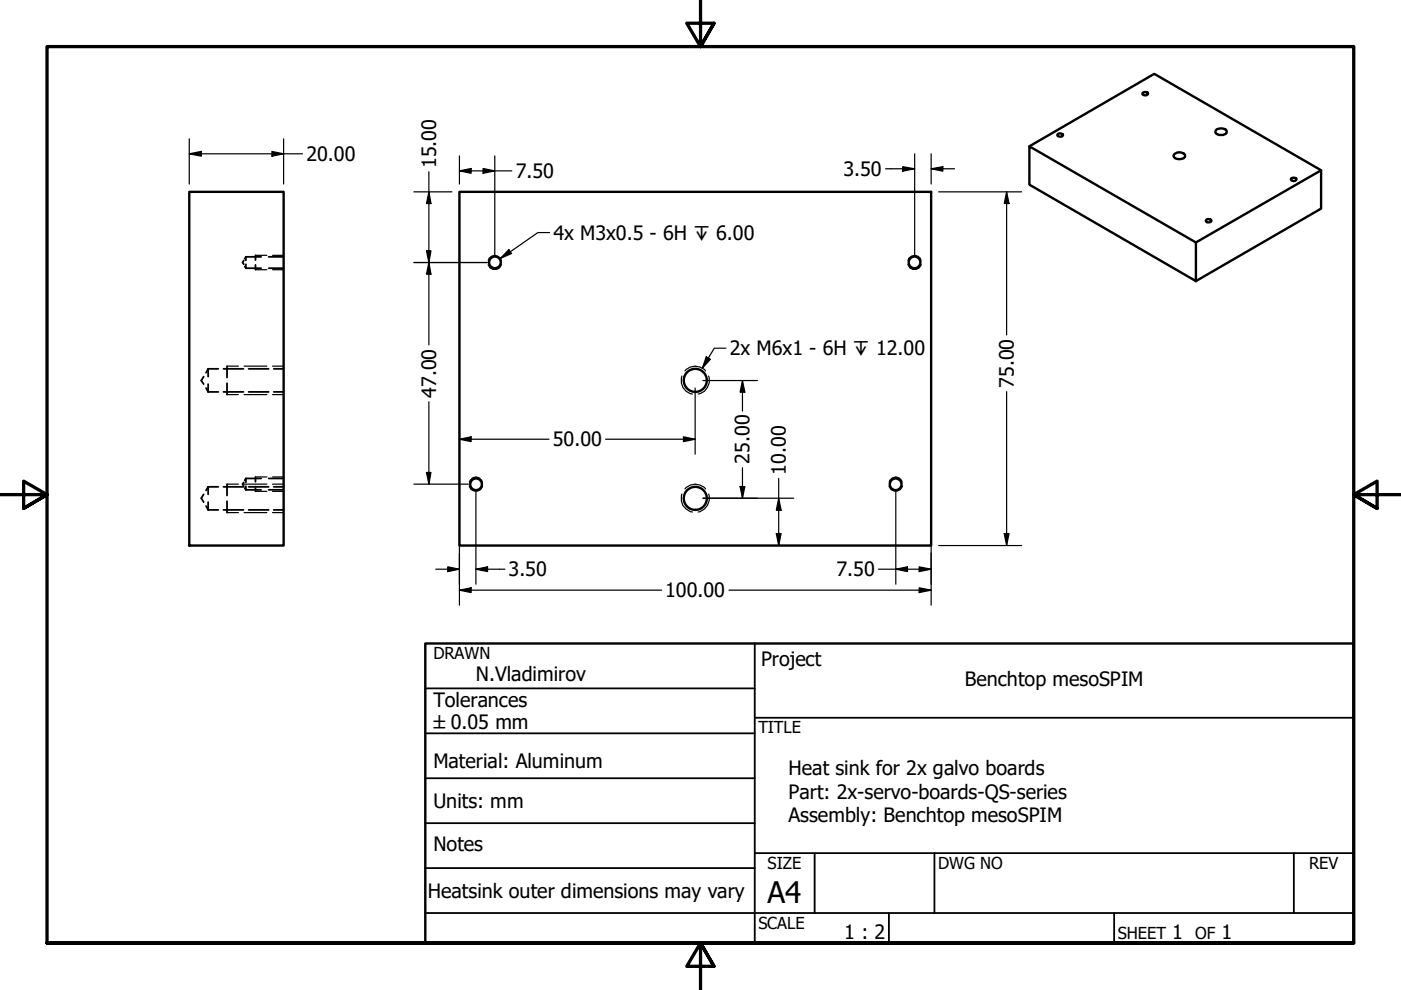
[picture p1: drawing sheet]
<svg xmlns="http://www.w3.org/2000/svg" width="297mm" height="210mm" viewBox="0 0 297 210" stroke-linecap="round" stroke-linejoin="round" font-family="sans-serif">
<!-- layer: Visible (ANSI) -->
<g fill="none" stroke="#000" stroke-width=".51">
<path d="M242.3 19.7a.68 .68 0 0 1 1.1 .3 .74 .74 0 0 1-1.2-.2zM218.2 31l35.4 20.4v8.2l-35.4-20.4zM218.2 31l26.5-15.3 35.4 20.4v8.1l-26.5 15.4M224.3 28.4a.68 .68 0 0 1 1.1 .3 .74 .74 0 0 1-1.2-.1zM248.9 32.7a1.69 1.69 0 0 1 2.3 0l.1 .4a1.47 1.47 0 0 1-2.4 .2l-.1-.2zM257.7 27.7a1.69 1.69 0 0 1 2.3 0l.1 .2a.97 .97 0 0 1-1.2 .7 .86 .86 0 0 1-1.2-.9zM273.7 37.8a.94 .94 0 0 1 1.2 .1 .65 .65 0 0 1-.6 .5 .65 .65 0 0 1-.6-.4zM280.1 36.1l-26.5 15.3M40.1 40.7h20v75h-20zM97.4 40.7h100v75h-100zM255.8 46.6a.86 .86 0 0 1 1.1 .1 .65 .65 0 0 1-.6 .5 .65 .65 0 0 1-.6-.4z"/>
<circle cx="104.9" cy="55.6" r="1.24"/>
<circle cx="193.9" cy="55.6" r="1.24"/>
<circle cx="147.4" cy="80.6" r="2.44"/>
<circle cx="100.9" cy="102.7" r="1.24"/>
<circle cx="147.4" cy="105.7" r="2.44"/>
<circle cx="189.9" cy="102.7" r="1.24"/>
</g>
<!-- layer: Hidden (ANSI) -->
<g fill="none" stroke="#000" stroke-width=".38">
<path d="M51.7 55.2l-.3 .5 .3 .3M51.9 56.5l.2 .4M52.1 54.5v.7M52.1 56v.9M52.1 54.5l-.2 .3M52.1 54.5h3.3M52.1 56.9h3.3M54.2 54.1v1.1M54.2 56.2v1M57 54.5h3.1M57 56.9h3.1M43.2 79.9l-.5 .8 .5 .7"/>
<path d="M44.1 78.2v1.7M44.1 78.2l-.4 .8M44.1 78.2h2.2M47.4 78.2h4.2M48.1 77.6v2.4M52.7 78.2h4.3M58 78.2h2.1M43.7 82.3l.4 .8M44.1 81.4v1.7M44.1 83.1h2.2M47.4 83.1h4.2M48.1 81.3v2.4"/>
<path d="M52.7 83.1h4.3M58 83.1h2.1M43.2 104.8l-.5 .8 .5 .9M43.7 107.3l.4 .8M44.1 103.2v1.6M44.1 106.5v1.6M44.1 103.2l-.4 .8M44.1 103.2h2.2M44.1 108.1h2.2M47.4 103.2h4.2M47.4 108.1h4.2M48.1 102.7v2.4"/>
<path d="M48.1 106.3v2.4M51.7 102.3l-.3 .4 .3 .4M51.9 103.5l.2 .4M52.1 101.4v.9M52.1 103.1v.8M52.1 101.4l-.2 .4M52.1 101.4h3.3M52.1 103.9h3.3M52.7 103.2h4.3M52.7 108.1h4.3M54.2 101.1v1M54.2 103.2v1"/>
<path d="M57 101.4h3.1M57 103.9h3.1M58 103.2h2.1M58 108.1h2.1"/>
</g>
<!-- layer: Hidden Narrow (ANSI) -->
<g fill="none" stroke="#000" stroke-width=".25">
<path d="M54.2 54.1h2.4M54.2 57.2h2.4M57.8 54.1h2.3M57.8 57.2h2.3M103.5 55.2a1.44 1.44 0 0 1 1.4-1.1 1.44 1.44 0 0 1 1.4 1.1M103.5 56.1a1.45 1.45 0 0 0 1.4 1.1 1.45 1.45 0 0 0 1.4-1.1M192.5 56.1a1.49 1.49 0 0 0 1.4 1.1 1.49 1.49 0 0 0 1.4-1.1M192.5 55.2a1.4 1.4 0 0 1 1.4-1.1 1.4 1.4 0 0 1 1.4 1.1M48.1 77.6h2.4M51.8 77.6h4.8M57.8 77.6h2.3M144.6 79.7a2.84 2.84 0 0 0 2.2 3.8"/>
<path d="M145.2 78.6a2.87 2.87 0 0 1 4.4 0M150.2 79.7a2.94 2.94 0 0 1-2.2 3.8M48.1 83.7h2.4M51.8 83.7h4.8M57.8 83.7h2.3M48.1 102.7h2.4M48.1 108.7h2.4M51.8 102.7h4.8M51.8 108.7h4.8M54.2 101.1h2.4M54.2 104.2h2.4M57.8 102.7h2.3"/>
<path d="M57.8 108.7h2.3M57.8 101.1h2.3M57.8 104.2h2.3M99.5 102.2a1.44 1.44 0 0 1 1.4-1.1 1.44 1.44 0 0 1 1.4 1.1M99.5 103.1a1.45 1.45 0 0 0 1.4 1.1 1.45 1.45 0 0 0 1.4-1.1M144.6 104.7a2.84 2.84 0 0 0 2.2 3.9M145.2 103.7a2.87 2.87 0 0 1 4.4 0M150.2 104.7a2.94 2.94 0 0 1-2.2 3.9M188.5 103.1a1.49 1.49 0 0 0 1.4 1.1 1.49 1.49 0 0 0 1.4-1.1M188.5 102.2a1.4 1.4 0 0 1 1.4-1.1 1.4 1.4 0 0 1 1.4 1.1"/>
</g>
<!-- layer: Border (ANSI) -->
<path d="M148.5 -.1v10l-2.9-5h5.8l-2.9 5 2.9-5M0 104.9h10l-5-2.9v5.8l5-2.9-5 2.9M297 104.9h-10l5-2.9v5.8l-5-2.9 5 2.9M10 199.9v-190h277v190h-277h277M151.4 204.9l-2.9-5 2.9 5h-5.8l2.9-5v10" fill="none" stroke="#000" stroke-width=".7"/>
<!-- layer: Title (ANSI) -->
<g fill="none" stroke="#000" stroke-width=".38">
<path d="M160 136.4v63.5M90.2 146h69.8M90.2 155.5h69.8M160 152.2h127M90.2 165h69.8M90.2 174.5h69.8M90.2 193.6h196.8M90.2 184.1h69.8M160 180.9h127M172.7 180.9v12.7M188.5 193.6v6.3M198.1 180.9v12.7"/>
<path d="M236.2 193.6v6.3M274.3 180.9v12.7"/>
</g>
<path d="M90.2 136.4h196.8v63.5h-196.8z" fill="none" stroke="#000" stroke-width=".51"/>
<!-- layer: Dimension (ANSI) -->
<g fill="none" stroke="#000" stroke-width=".25">
<path d="M40.1 32.6l2.6-.5v1zM40.1 32.6h24M40.1 29.4v9.6M57.7 32.1l2.4 .5-2.4 .5zM60.1 29.4v9.6M90.9 36.4v36.7M97.4 36.2l2.5-.5v1zM97.4 33.1v5.9M97.4 36.2h11.1M102.4 35.7l2.5 .5-2.5 .5zM104.9 33.1v21M187.8 35.8h6.1"/>
<path d="M191.4 35.3l2.5 .5-2.5 .5zM193.9 32.6v21.5M197.4 35.8l2.5-.5v1zM197.4 32.6v6.4M197.4 35.8h5M87.8 40.7h8M87.8 55.7h15.5M90.4 53.2h1l-.5 2.5zM90.9 40.7l.5 2.5h-1zM90.9 55.7l.5 2.4h-1zM97.4 42.3v86M197.4 42.3v86"/>
<path d="M199 40.7h17.6M213.4 40.7l.5 2.5h-1zM213.4 40.7v30.3M90.9 85.2v17.5M97.4 93.1l2.5-.5v1zM97.4 93.1h19M128.4 93.1h19M144.9 92.6l2.5 .5-2.5 .5zM147.4 82.3v14M149 80.7h11.6M157.4 80.7l.5 2.5h-1zM157.4 80.7v6.5"/>
<path d="M157.4 99.2v6.4M213.4 83v32.7M87.8 102.7h11.5M90.4 100.2h1l-.5 2.5zM100.9 104.2v19.7M149 105.6h19.3M156.9 103.2h1l-.5 2.4zM164.6 113.1h1l-.5 2.6zM165.1 105.6l.5 2.6h-1zM165.1 101.4v14.3M189.9 104.2v19.7M199 115.7h17.6"/>
<path d="M212.9 113.1h1l-.5 2.6zM92.4 120.7h5M94.9 120.2l2.5 .5-2.5 .5zM97.4 125.1l2.5-.5v1zM97.4 125.1h42.9M100.9 120.7l2.5-.5v1zM100.9 120.7h6.2M154.6 125.1h42.8M186.2 120.7h11.2M189.9 120.7l2.5-.5v1zM194.9 124.6l2.5 .5-2.5 .5zM194.9 120.2l2.5 .5-2.5 .5z"/>
</g>
<g fill="#000">
<path d="M40.1 32.6l2.6-.5v1z" fill-rule="evenodd"/>
<path d="M57.7 32.1l2.4 .5-2.4 .5z" fill-rule="evenodd"/>
<path d="M97.4 36.2l2.5-.5v1z" fill-rule="evenodd"/>
<path d="M102.4 35.7l2.5 .5-2.5 .5z" fill-rule="evenodd"/>
<path d="M191.4 35.3l2.5 .5-2.5 .5z" fill-rule="evenodd"/>
<path d="M197.4 35.8l2.5-.5v1z" fill-rule="evenodd"/>
<path d="M90.4 53.2h1l-.5 2.5z" fill-rule="evenodd"/>
<path d="M90.9 40.7l.5 2.5h-1z" fill-rule="evenodd"/>
<path d="M90.9 55.7l.5 2.4h-1z" fill-rule="evenodd"/>
<path d="M213.4 40.7l.5 2.5h-1z" fill-rule="evenodd"/>
<path d="M97.4 93.1l2.5-.5v1z" fill-rule="evenodd"/>
<path d="M144.9 92.6l2.5 .5-2.5 .5z" fill-rule="evenodd"/>
<path d="M157.4 80.7l.5 2.5h-1z" fill-rule="evenodd"/>
<path d="M90.4 100.2h1l-.5 2.5z" fill-rule="evenodd"/>
<path d="M156.9 103.2h1l-.5 2.4z" fill-rule="evenodd"/>
<path d="M164.6 113.1h1l-.5 2.6z" fill-rule="evenodd"/>
<path d="M165.1 105.6l.5 2.6h-1z" fill-rule="evenodd"/>
<path d="M212.9 113.1h1l-.5 2.6z" fill-rule="evenodd"/>
<path d="M94.9 120.2l2.5 .5-2.5 .5z" fill-rule="evenodd"/>
<path d="M97.4 125.1l2.5-.5v1z" fill-rule="evenodd"/>
<path d="M100.9 120.7l2.5-.5v1z" fill-rule="evenodd"/>
<path d="M189.9 120.7l2.5-.5v1z" fill-rule="evenodd"/>
<path d="M194.9 124.6l2.5 .5-2.5 .5z" fill-rule="evenodd"/>
<path d="M194.9 120.2l2.5 .5-2.5 .5z" fill-rule="evenodd"/>
</g>
<!-- layer: Symbol (ANSI) -->
<path d="M107.9 52.9l.6 .9-2.4 1zM116.5 49.3h-2.5l-7.9 5.5M149.7 75.7l.9 .5-1.7 1.9zM153.9 73.8h-2.5l-2.5 4.3" fill="none" stroke="#000" stroke-width=".25"/>
<g fill="#000">
<path d="M107.9 52.9l.6 .9-2.4 1z" fill-rule="evenodd"/>
<path d="M149.7 75.7l.9 .5-1.7 1.9z" fill-rule="evenodd"/>
</g>
<text font-size="6.3" x="162.8" y="191.4">A4</text>
<g font-size="4.2">
<text x="65" y="34.1">20.00</text>
<text x="92.5" y="35.7" transform="rotate(-90 92.5 35.7)">15.00</text>
<text x="109.3" y="37.8">7.50</text>
<text x="178.8" y="37.3">3.50</text>
<text x="117.3" y="50.8">4x M3x0.5 - 6H ↧ 6.00</text>
<text x="154.7" y="75.3">2x M6x1 - 6H ↧ 12.00</text>
<text x="214.9" y="82.3" transform="rotate(-90 214.9 82.3)">75.00</text>
<text x="92.5" y="84.4" transform="rotate(-90 92.5 84.4)">47.00</text>
<text x="117.2" y="94.7">50.00</text>
<text x="158.9" y="98.3" transform="rotate(-90 158.9 98.3)">25.00</text>
<text x="166.6" y="100.6" transform="rotate(-90 166.6 100.6)">10.00</text>
<text x="107.8" y="122.2">3.50</text>
<text x="177.4" y="122.2">7.50</text>
<text x="141" y="126.7">100.00</text>
<text x="161.4" y="141.3">Project</text>
<text x="91.9" y="149.9">Tolerances</text>
<text x="100.9" y="144.4">N.Vladimirov</text>
<text x="204.5" y="145.5">Benchtop mesoSPIM</text>
<text x="91.9" y="162.8">Material: Aluminum</text>
<text x="167.2" y="164.3">Heat sink for 2x galvo boards</text>
<text x="91.9" y="171.2">Units: mm</text>
<text x="167.2" y="169.3">Part: 2x-servo-boards-QS-series</text>
<text x="167.2" y="174.3">Assembly: Benchtop mesoSPIM</text>
<text x="91.9" y="180.5">Notes</text>
<text x="90.7" y="190.4">Heatsink outer dimensions may vary</text>
<text x="179" y="199.2">1 : 2</text>
<text x="248.5" y="199.1">1</text>
<text x="259" y="199.1">1</text>
</g>
<text font-size="3.9" x="91.9" y="154.7">±0.05 mm</text>
<g font-size="3.5">
<text x="91.9" y="139.7">DRAWN</text>
<text x="160.8" y="155.5">TITLE</text>
<text x="162.8" y="184.2">SIZE</text>
<text x="198.9" y="184.2">DWG NO</text>
<text x="277.6" y="184.2">REV</text>
<text x="160.8" y="196.9">SCALE</text>
<text x="237" y="199.1">SHEET</text>
<text x="253.4" y="199.1">OF</text>
</g>
</svg>
